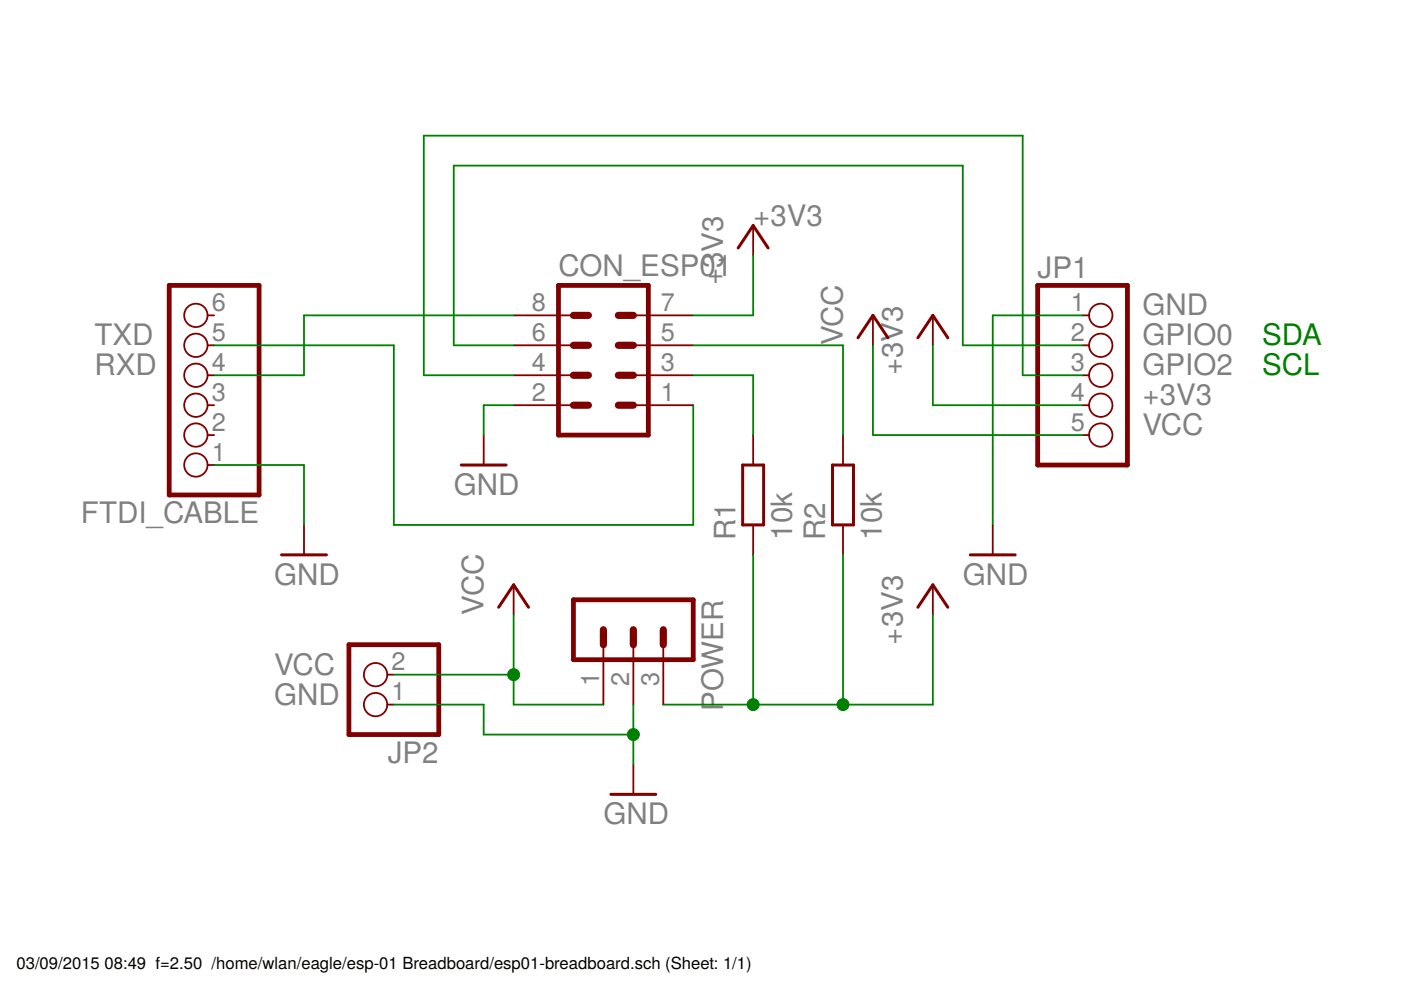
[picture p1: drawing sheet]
<?xml version="1.0" encoding="utf-8"?>
<!DOCTYPE eagle SYSTEM "eagle.dtd">
<eagle version="7.4.0">
<drawing>
<settings>
<setting alwaysvectorfont="no"/>
<setting verticaltext="up"/>
</settings>
<grid distance="0.1" unitdist="inch" unit="inch" style="lines" multiple="1" display="no" altdistance="0.01" altunitdist="inch" altunit="inch"/>
<schematic xreflabel="%F%N/%S.%C%R" xrefpart="/%S.%C%R">
<libraries>
<library name="con-lstb">
<symbols>
<symbol name="MA04-2">
<wire x1="3.81" y1="-7.62" x2="-3.81" y2="-7.62" width="0.4064" layer="94"/>
<wire x1="1.27" y1="0" x2="2.54" y2="0" width="0.6096" layer="94"/>
<wire x1="1.27" y1="-2.54" x2="2.54" y2="-2.54" width="0.6096" layer="94"/>
<wire x1="1.27" y1="-5.08" x2="2.54" y2="-5.08" width="0.6096" layer="94"/>
<wire x1="-2.54" y1="0" x2="-1.27" y2="0" width="0.6096" layer="94"/>
<wire x1="-2.54" y1="-2.54" x2="-1.27" y2="-2.54" width="0.6096" layer="94"/>
<wire x1="-2.54" y1="-5.08" x2="-1.27" y2="-5.08" width="0.6096" layer="94"/>
<wire x1="-3.81" y1="5.08" x2="-3.81" y2="-7.62" width="0.4064" layer="94"/>
<wire x1="3.81" y1="-7.62" x2="3.81" y2="5.08" width="0.4064" layer="94"/>
<wire x1="-3.81" y1="5.08" x2="3.81" y2="5.08" width="0.4064" layer="94"/>
<wire x1="1.27" y1="2.54" x2="2.54" y2="2.54" width="0.6096" layer="94"/>
<wire x1="-2.54" y1="2.54" x2="-1.27" y2="2.54" width="0.6096" layer="94"/>
<text x="-3.81" y="-10.16" size="1.778" layer="96">&gt;VALUE</text>
<text x="-3.81" y="5.842" size="1.778" layer="95">&gt;NAME</text>
<pin name="1" x="7.62" y="-5.08" visible="pad" length="middle" direction="pas" swaplevel="1" rot="R180"/>
<pin name="3" x="7.62" y="-2.54" visible="pad" length="middle" direction="pas" swaplevel="1" rot="R180"/>
<pin name="5" x="7.62" y="0" visible="pad" length="middle" direction="pas" swaplevel="1" rot="R180"/>
<pin name="2" x="-7.62" y="-5.08" visible="pad" length="middle" direction="pas" swaplevel="1"/>
<pin name="4" x="-7.62" y="-2.54" visible="pad" length="middle" direction="pas" swaplevel="1"/>
<pin name="6" x="-7.62" y="0" visible="pad" length="middle" direction="pas" swaplevel="1"/>
<pin name="7" x="7.62" y="2.54" visible="pad" length="middle" direction="pas" swaplevel="1" rot="R180"/>
<pin name="8" x="-7.62" y="2.54" visible="pad" length="middle" direction="pas" swaplevel="1"/>
</symbol>
<symbol name="MA03-1">
<wire x1="3.81" y1="-5.08" x2="-1.27" y2="-5.08" width="0.4064" layer="94"/>
<wire x1="1.27" y1="2.54" x2="2.54" y2="2.54" width="0.6096" layer="94"/>
<wire x1="1.27" y1="0" x2="2.54" y2="0" width="0.6096" layer="94"/>
<wire x1="1.27" y1="-2.54" x2="2.54" y2="-2.54" width="0.6096" layer="94"/>
<wire x1="-1.27" y1="5.08" x2="-1.27" y2="-5.08" width="0.4064" layer="94"/>
<wire x1="3.81" y1="-5.08" x2="3.81" y2="5.08" width="0.4064" layer="94"/>
<wire x1="-1.27" y1="5.08" x2="3.81" y2="5.08" width="0.4064" layer="94"/>
<text x="-1.27" y="-7.62" size="1.778" layer="96">&gt;VALUE</text>
<text x="-1.27" y="5.842" size="1.778" layer="95">&gt;NAME</text>
<pin name="1" x="7.62" y="-2.54" visible="pad" length="middle" direction="pas" swaplevel="1" rot="R180"/>
<pin name="2" x="7.62" y="0" visible="pad" length="middle" direction="pas" swaplevel="1" rot="R180"/>
<pin name="3" x="7.62" y="2.54" visible="pad" length="middle" direction="pas" swaplevel="1" rot="R180"/>
</symbol>
</symbols>
<devicesets>
<deviceset name="MA04-2" prefix="SV" uservalue="yes">
<gates>
<gate name="G$1" symbol="MA04-2" x="0" y="0"/>
</gates>
<devices>
<device name="" package="MA04-2">
<connects>
<connect gate="G$1" pin="1" pad="1"/>
<connect gate="G$1" pin="2" pad="2"/>
<connect gate="G$1" pin="3" pad="3"/>
<connect gate="G$1" pin="4" pad="4"/>
<connect gate="G$1" pin="5" pad="5"/>
<connect gate="G$1" pin="6" pad="6"/>
<connect gate="G$1" pin="7" pad="7"/>
<connect gate="G$1" pin="8" pad="8"/>
</connects>
<technologies>
<technology name="">
<attribute name="MF" value="" constant="no"/>
<attribute name="MPN" value="" constant="no"/>
<attribute name="OC_FARNELL" value="unknown" constant="no"/>
<attribute name="OC_NEWARK" value="unknown" constant="no"/>
</technology>
</technologies>
</device>
</devices>
</deviceset>
<deviceset name="MA03-1" prefix="SV" uservalue="yes">
<gates>
<gate name="G$1" symbol="MA03-1" x="0" y="0"/>
</gates>
<devices>
<device name="" package="MA03-1">
<connects>
<connect gate="G$1" pin="1" pad="1"/>
<connect gate="G$1" pin="2" pad="2"/>
<connect gate="G$1" pin="3" pad="3"/>
</connects>
<technologies>
<technology name="">
<attribute name="MF" value="" constant="no"/>
<attribute name="MPN" value="" constant="no"/>
<attribute name="OC_FARNELL" value="unknown" constant="no"/>
<attribute name="OC_NEWARK" value="unknown" constant="no"/>
</technology>
</technologies>
</device>
</devices>
</deviceset>
</devicesets>
</library>
<library name="pinhead">
<symbols>
<symbol name="PINHD5">
<wire x1="-6.35" y1="-7.62" x2="1.27" y2="-7.62" width="0.4064" layer="94"/>
<wire x1="1.27" y1="-7.62" x2="1.27" y2="7.62" width="0.4064" layer="94"/>
<wire x1="1.27" y1="7.62" x2="-6.35" y2="7.62" width="0.4064" layer="94"/>
<wire x1="-6.35" y1="7.62" x2="-6.35" y2="-7.62" width="0.4064" layer="94"/>
<text x="-6.35" y="8.255" size="1.778" layer="95">&gt;NAME</text>
<text x="-6.35" y="-10.16" size="1.778" layer="96">&gt;VALUE</text>
<pin name="1" x="-2.54" y="5.08" visible="pad" length="short" direction="pas" function="dot"/>
<pin name="2" x="-2.54" y="2.54" visible="pad" length="short" direction="pas" function="dot"/>
<pin name="3" x="-2.54" y="0" visible="pad" length="short" direction="pas" function="dot"/>
<pin name="4" x="-2.54" y="-2.54" visible="pad" length="short" direction="pas" function="dot"/>
<pin name="5" x="-2.54" y="-5.08" visible="pad" length="short" direction="pas" function="dot"/>
</symbol>
<symbol name="PINHD6">
<wire x1="-6.35" y1="-7.62" x2="1.27" y2="-7.62" width="0.4064" layer="94"/>
<wire x1="1.27" y1="-7.62" x2="1.27" y2="10.16" width="0.4064" layer="94"/>
<wire x1="1.27" y1="10.16" x2="-6.35" y2="10.16" width="0.4064" layer="94"/>
<wire x1="-6.35" y1="10.16" x2="-6.35" y2="-7.62" width="0.4064" layer="94"/>
<text x="-6.35" y="10.795" size="1.778" layer="95">&gt;NAME</text>
<text x="-6.35" y="-10.16" size="1.778" layer="96">&gt;VALUE</text>
<pin name="1" x="-2.54" y="7.62" visible="pad" length="short" direction="pas" function="dot"/>
<pin name="2" x="-2.54" y="5.08" visible="pad" length="short" direction="pas" function="dot"/>
<pin name="3" x="-2.54" y="2.54" visible="pad" length="short" direction="pas" function="dot"/>
<pin name="4" x="-2.54" y="0" visible="pad" length="short" direction="pas" function="dot"/>
<pin name="5" x="-2.54" y="-2.54" visible="pad" length="short" direction="pas" function="dot"/>
<pin name="6" x="-2.54" y="-5.08" visible="pad" length="short" direction="pas" function="dot"/>
</symbol>
<symbol name="PINHD2">
<wire x1="-6.35" y1="-2.54" x2="1.27" y2="-2.54" width="0.4064" layer="94"/>
<wire x1="1.27" y1="-2.54" x2="1.27" y2="5.08" width="0.4064" layer="94"/>
<wire x1="1.27" y1="5.08" x2="-6.35" y2="5.08" width="0.4064" layer="94"/>
<wire x1="-6.35" y1="5.08" x2="-6.35" y2="-2.54" width="0.4064" layer="94"/>
<text x="-6.35" y="5.715" size="1.778" layer="95">&gt;NAME</text>
<text x="-6.35" y="-5.08" size="1.778" layer="96">&gt;VALUE</text>
<pin name="1" x="-2.54" y="2.54" visible="pad" length="short" direction="pas" function="dot"/>
<pin name="2" x="-2.54" y="0" visible="pad" length="short" direction="pas" function="dot"/>
</symbol>
</symbols>
<devicesets>
<deviceset name="PINHD-1X5" prefix="JP" uservalue="yes">
<gates>
<gate name="A" symbol="PINHD5" x="0" y="0"/>
</gates>
<devices>
<device name="" package="1X05">
<connects>
<connect gate="A" pin="1" pad="1"/>
<connect gate="A" pin="2" pad="2"/>
<connect gate="A" pin="3" pad="3"/>
<connect gate="A" pin="4" pad="4"/>
<connect gate="A" pin="5" pad="5"/>
</connects>
<technologies>
<technology name=""/>
</technologies>
</device>
<device name="/90" package="1X05/90">
<connects>
<connect gate="A" pin="1" pad="1"/>
<connect gate="A" pin="2" pad="2"/>
<connect gate="A" pin="3" pad="3"/>
<connect gate="A" pin="4" pad="4"/>
<connect gate="A" pin="5" pad="5"/>
</connects>
<technologies>
<technology name=""/>
</technologies>
</device>
<device name="5X2MM" package="1_05X2MM">
<connects>
<connect gate="A" pin="1" pad="1"/>
<connect gate="A" pin="2" pad="2"/>
<connect gate="A" pin="3" pad="3"/>
<connect gate="A" pin="4" pad="4"/>
<connect gate="A" pin="5" pad="5"/>
</connects>
<technologies>
<technology name=""/>
</technologies>
</device>
</devices>
</deviceset>
<deviceset name="PINHD-1X6" prefix="JP" uservalue="yes">
<gates>
<gate name="A" symbol="PINHD6" x="0" y="-2.54"/>
</gates>
<devices>
<device name="" package="1X06">
<connects>
<connect gate="A" pin="1" pad="1"/>
<connect gate="A" pin="2" pad="2"/>
<connect gate="A" pin="3" pad="3"/>
<connect gate="A" pin="4" pad="4"/>
<connect gate="A" pin="5" pad="5"/>
<connect gate="A" pin="6" pad="6"/>
</connects>
<technologies>
<technology name=""/>
</technologies>
</device>
<device name="/90" package="1X06/90">
<connects>
<connect gate="A" pin="1" pad="1"/>
<connect gate="A" pin="2" pad="2"/>
<connect gate="A" pin="3" pad="3"/>
<connect gate="A" pin="4" pad="4"/>
<connect gate="A" pin="5" pad="5"/>
<connect gate="A" pin="6" pad="6"/>
</connects>
<technologies>
<technology name=""/>
</technologies>
</device>
</devices>
</deviceset>
<deviceset name="PINHD-1X2" prefix="JP" uservalue="yes">
<gates>
<gate name="G$1" symbol="PINHD2" x="0" y="0"/>
</gates>
<devices>
<device name="" package="1X02">
<connects>
<connect gate="G$1" pin="1" pad="1"/>
<connect gate="G$1" pin="2" pad="2"/>
</connects>
<technologies>
<technology name=""/>
</technologies>
</device>
<device name="/90" package="1X02/90">
<connects>
<connect gate="G$1" pin="1" pad="1"/>
<connect gate="G$1" pin="2" pad="2"/>
</connects>
<technologies>
<technology name=""/>
</technologies>
</device>
</devices>
</deviceset>
</devicesets>
</library>
<library name="supply1">
<symbols>
<symbol name="GND">
<wire x1="-1.905" y1="0" x2="1.905" y2="0" width="0.254" layer="94"/>
<text x="-2.54" y="-2.54" size="1.778" layer="96">&gt;VALUE</text>
<pin name="GND" x="0" y="2.54" visible="off" length="short" direction="sup" rot="R270"/>
</symbol>
<symbol name="VCC">
<wire x1="1.27" y1="-1.905" x2="0" y2="0" width="0.254" layer="94"/>
<wire x1="0" y1="0" x2="-1.27" y2="-1.905" width="0.254" layer="94"/>
<text x="-2.54" y="-2.54" size="1.778" layer="96" rot="R90">&gt;VALUE</text>
<pin name="VCC" x="0" y="-2.54" visible="off" length="short" direction="sup" rot="R90"/>
</symbol>
<symbol name="+3V3">
<wire x1="1.27" y1="-1.905" x2="0" y2="0" width="0.254" layer="94"/>
<wire x1="0" y1="0" x2="-1.27" y2="-1.905" width="0.254" layer="94"/>
<text x="-2.54" y="-5.08" size="1.778" layer="96" rot="R90">&gt;VALUE</text>
<pin name="+3V3" x="0" y="-2.54" visible="off" length="short" direction="sup" rot="R90"/>
</symbol>
</symbols>
<devicesets>
<deviceset name="GND" prefix="GND">
<gates>
<gate name="1" symbol="GND" x="0" y="0"/>
</gates>
<devices>
<device name="">
<technologies>
<technology name=""/>
</technologies>
</device>
</devices>
</deviceset>
<deviceset name="VCC" prefix="P+">
<gates>
<gate name="VCC" symbol="VCC" x="0" y="0"/>
</gates>
<devices>
<device name="">
<technologies>
<technology name=""/>
</technologies>
</device>
</devices>
</deviceset>
<deviceset name="+3V3" prefix="+3V3">
<gates>
<gate name="G$1" symbol="+3V3" x="0" y="0"/>
</gates>
<devices>
<device name="">
<technologies>
<technology name=""/>
</technologies>
</device>
</devices>
</deviceset>
</devicesets>
</library>
<library name="resistor">
<symbols>
<symbol name="R-EU-1">
<wire x1="-2.54" y1="-0.889" x2="2.54" y2="-0.889" width="0.254" layer="94"/>
<wire x1="2.54" y1="0.889" x2="-2.54" y2="0.889" width="0.254" layer="94"/>
<wire x1="2.54" y1="-0.889" x2="2.54" y2="0.889" width="0.254" layer="94"/>
<wire x1="-2.54" y1="-0.889" x2="-2.54" y2="0.889" width="0.254" layer="94"/>
<text x="-3.81" y="1.4986" size="1.778" layer="95">&gt;NAME</text>
<text x="-3.81" y="-3.302" size="1.778" layer="96">&gt;VALUE</text>
<pin name="2" x="5.08" y="0" visible="off" length="short" direction="pas" swaplevel="1" rot="R180"/>
<pin name="1" x="-5.08" y="0" visible="off" length="short" direction="pas" swaplevel="1"/>
</symbol>
</symbols>
<devicesets>
<deviceset name="R-EU_" prefix="R" uservalue="yes">
<gates>
<gate name="G$1" symbol="R-EU-1" x="0" y="0"/>
</gates>
<devices>
<device name="R0402" package="R0402">
<connects>
<connect gate="G$1" pin="1" pad="1"/>
<connect gate="G$1" pin="2" pad="2"/>
</connects>
<technologies>
<technology name=""/>
</technologies>
</device>
<device name="R0603" package="R0603">
<connects>
<connect gate="G$1" pin="1" pad="1"/>
<connect gate="G$1" pin="2" pad="2"/>
</connects>
<technologies>
<technology name=""/>
</technologies>
</device>
<device name="R0805" package="R0805">
<connects>
<connect gate="G$1" pin="1" pad="1"/>
<connect gate="G$1" pin="2" pad="2"/>
</connects>
<technologies>
<technology name=""/>
</technologies>
</device>
<device name="R0805W" package="R0805W">
<connects>
<connect gate="G$1" pin="1" pad="1"/>
<connect gate="G$1" pin="2" pad="2"/>
</connects>
<technologies>
<technology name=""/>
</technologies>
</device>
<device name="R1206" package="R1206">
<connects>
<connect gate="G$1" pin="1" pad="1"/>
<connect gate="G$1" pin="2" pad="2"/>
</connects>
<technologies>
<technology name=""/>
</technologies>
</device>
<device name="R1206W" package="R1206W">
<connects>
<connect gate="G$1" pin="1" pad="1"/>
<connect gate="G$1" pin="2" pad="2"/>
</connects>
<technologies>
<technology name=""/>
</technologies>
</device>
<device name="R1210" package="R1210">
<connects>
<connect gate="G$1" pin="1" pad="1"/>
<connect gate="G$1" pin="2" pad="2"/>
</connects>
<technologies>
<technology name=""/>
</technologies>
</device>
<device name="R1210W" package="R1210W">
<connects>
<connect gate="G$1" pin="1" pad="1"/>
<connect gate="G$1" pin="2" pad="2"/>
</connects>
<technologies>
<technology name=""/>
</technologies>
</device>
<device name="R2010" package="R2010">
<connects>
<connect gate="G$1" pin="1" pad="1"/>
<connect gate="G$1" pin="2" pad="2"/>
</connects>
<technologies>
<technology name=""/>
</technologies>
</device>
<device name="R2010W" package="R2010W">
<connects>
<connect gate="G$1" pin="1" pad="1"/>
<connect gate="G$1" pin="2" pad="2"/>
</connects>
<technologies>
<technology name=""/>
</technologies>
</device>
<device name="R2012" package="R2012">
<connects>
<connect gate="G$1" pin="1" pad="1"/>
<connect gate="G$1" pin="2" pad="2"/>
</connects>
<technologies>
<technology name=""/>
</technologies>
</device>
<device name="R2012W" package="R2012W">
<connects>
<connect gate="G$1" pin="1" pad="1"/>
<connect gate="G$1" pin="2" pad="2"/>
</connects>
<technologies>
<technology name=""/>
</technologies>
</device>
<device name="R2512" package="R2512">
<connects>
<connect gate="G$1" pin="1" pad="1"/>
<connect gate="G$1" pin="2" pad="2"/>
</connects>
<technologies>
<technology name=""/>
</technologies>
</device>
<device name="R2512W" package="R2512W">
<connects>
<connect gate="G$1" pin="1" pad="1"/>
<connect gate="G$1" pin="2" pad="2"/>
</connects>
<technologies>
<technology name=""/>
</technologies>
</device>
<device name="R3216" package="R3216">
<connects>
<connect gate="G$1" pin="1" pad="1"/>
<connect gate="G$1" pin="2" pad="2"/>
</connects>
<technologies>
<technology name=""/>
</technologies>
</device>
<device name="R3216W" package="R3216W">
<connects>
<connect gate="G$1" pin="1" pad="1"/>
<connect gate="G$1" pin="2" pad="2"/>
</connects>
<technologies>
<technology name=""/>
</technologies>
</device>
<device name="R3225" package="R3225">
<connects>
<connect gate="G$1" pin="1" pad="1"/>
<connect gate="G$1" pin="2" pad="2"/>
</connects>
<technologies>
<technology name=""/>
</technologies>
</device>
<device name="R3225W" package="R3225W">
<connects>
<connect gate="G$1" pin="1" pad="1"/>
<connect gate="G$1" pin="2" pad="2"/>
</connects>
<technologies>
<technology name=""/>
</technologies>
</device>
<device name="R5025" package="R5025">
<connects>
<connect gate="G$1" pin="1" pad="1"/>
<connect gate="G$1" pin="2" pad="2"/>
</connects>
<technologies>
<technology name=""/>
</technologies>
</device>
<device name="R5025W" package="R5025W">
<connects>
<connect gate="G$1" pin="1" pad="1"/>
<connect gate="G$1" pin="2" pad="2"/>
</connects>
<technologies>
<technology name=""/>
</technologies>
</device>
<device name="R6332" package="R6332">
<connects>
<connect gate="G$1" pin="1" pad="1"/>
<connect gate="G$1" pin="2" pad="2"/>
</connects>
<technologies>
<technology name=""/>
</technologies>
</device>
<device name="R6332W" package="R6332W">
<connects>
<connect gate="G$1" pin="1" pad="1"/>
<connect gate="G$1" pin="2" pad="2"/>
</connects>
<technologies>
<technology name=""/>
</technologies>
</device>
<device name="M0805" package="M0805">
<connects>
<connect gate="G$1" pin="1" pad="1"/>
<connect gate="G$1" pin="2" pad="2"/>
</connects>
<technologies>
<technology name=""/>
</technologies>
</device>
<device name="M1206" package="M1206">
<connects>
<connect gate="G$1" pin="1" pad="1"/>
<connect gate="G$1" pin="2" pad="2"/>
</connects>
<technologies>
<technology name=""/>
</technologies>
</device>
<device name="M1406" package="M1406">
<connects>
<connect gate="G$1" pin="1" pad="1"/>
<connect gate="G$1" pin="2" pad="2"/>
</connects>
<technologies>
<technology name=""/>
</technologies>
</device>
<device name="M2012" package="M2012">
<connects>
<connect gate="G$1" pin="1" pad="1"/>
<connect gate="G$1" pin="2" pad="2"/>
</connects>
<technologies>
<technology name=""/>
</technologies>
</device>
<device name="M2309" package="M2309">
<connects>
<connect gate="G$1" pin="1" pad="1"/>
<connect gate="G$1" pin="2" pad="2"/>
</connects>
<technologies>
<technology name=""/>
</technologies>
</device>
<device name="M3216" package="M3216">
<connects>
<connect gate="G$1" pin="1" pad="1"/>
<connect gate="G$1" pin="2" pad="2"/>
</connects>
<technologies>
<technology name=""/>
</technologies>
</device>
<device name="M3516" package="M3516">
<connects>
<connect gate="G$1" pin="1" pad="1"/>
<connect gate="G$1" pin="2" pad="2"/>
</connects>
<technologies>
<technology name=""/>
</technologies>
</device>
<device name="M5923" package="M5923">
<connects>
<connect gate="G$1" pin="1" pad="1"/>
<connect gate="G$1" pin="2" pad="2"/>
</connects>
<technologies>
<technology name=""/>
</technologies>
</device>
<device name="0204/5" package="0204/5">
<connects>
<connect gate="G$1" pin="1" pad="1"/>
<connect gate="G$1" pin="2" pad="2"/>
</connects>
<technologies>
<technology name=""/>
</technologies>
</device>
<device name="0204/7" package="0204/7">
<connects>
<connect gate="G$1" pin="1" pad="1"/>
<connect gate="G$1" pin="2" pad="2"/>
</connects>
<technologies>
<technology name=""/>
</technologies>
</device>
<device name="0204/2V" package="0204V">
<connects>
<connect gate="G$1" pin="1" pad="1"/>
<connect gate="G$1" pin="2" pad="2"/>
</connects>
<technologies>
<technology name=""/>
</technologies>
</device>
<device name="0207/10" package="0207/10">
<connects>
<connect gate="G$1" pin="1" pad="1"/>
<connect gate="G$1" pin="2" pad="2"/>
</connects>
<technologies>
<technology name=""/>
</technologies>
</device>
<device name="0207/12" package="0207/12">
<connects>
<connect gate="G$1" pin="1" pad="1"/>
<connect gate="G$1" pin="2" pad="2"/>
</connects>
<technologies>
<technology name=""/>
</technologies>
</device>
<device name="0207/15" package="0207/15">
<connects>
<connect gate="G$1" pin="1" pad="1"/>
<connect gate="G$1" pin="2" pad="2"/>
</connects>
<technologies>
<technology name=""/>
</technologies>
</device>
<device name="0207/2V" package="0207/2V">
<connects>
<connect gate="G$1" pin="1" pad="1"/>
<connect gate="G$1" pin="2" pad="2"/>
</connects>
<technologies>
<technology name=""/>
</technologies>
</device>
<device name="0207/5V" package="0207/5V">
<connects>
<connect gate="G$1" pin="1" pad="1"/>
<connect gate="G$1" pin="2" pad="2"/>
</connects>
<technologies>
<technology name=""/>
</technologies>
</device>
<device name="0207/7" package="0207/7">
<connects>
<connect gate="G$1" pin="1" pad="1"/>
<connect gate="G$1" pin="2" pad="2"/>
</connects>
<technologies>
<technology name=""/>
</technologies>
</device>
<device name="0309/10" package="0309/10">
<connects>
<connect gate="G$1" pin="1" pad="1"/>
<connect gate="G$1" pin="2" pad="2"/>
</connects>
<technologies>
<technology name=""/>
</technologies>
</device>
<device name="0309/12" package="0309/12">
<connects>
<connect gate="G$1" pin="1" pad="1"/>
<connect gate="G$1" pin="2" pad="2"/>
</connects>
<technologies>
<technology name=""/>
</technologies>
</device>
<device name="0309/V" package="0309V">
<connects>
<connect gate="G$1" pin="1" pad="1"/>
<connect gate="G$1" pin="2" pad="2"/>
</connects>
<technologies>
<technology name=""/>
</technologies>
</device>
<device name="0411/12" package="0411/12">
<connects>
<connect gate="G$1" pin="1" pad="1"/>
<connect gate="G$1" pin="2" pad="2"/>
</connects>
<technologies>
<technology name=""/>
</technologies>
</device>
<device name="0411/15" package="0411/15">
<connects>
<connect gate="G$1" pin="1" pad="1"/>
<connect gate="G$1" pin="2" pad="2"/>
</connects>
<technologies>
<technology name=""/>
</technologies>
</device>
<device name="0411/3V" package="0411V">
<connects>
<connect gate="G$1" pin="1" pad="1"/>
<connect gate="G$1" pin="2" pad="2"/>
</connects>
<technologies>
<technology name=""/>
</technologies>
</device>
<device name="0414/15" package="0414/15">
<connects>
<connect gate="G$1" pin="1" pad="1"/>
<connect gate="G$1" pin="2" pad="2"/>
</connects>
<technologies>
<technology name=""/>
</technologies>
</device>
<device name="0414/5V" package="0414V">
<connects>
<connect gate="G$1" pin="1" pad="1"/>
<connect gate="G$1" pin="2" pad="2"/>
</connects>
<technologies>
<technology name=""/>
</technologies>
</device>
<device name="0617/17" package="0617/17">
<connects>
<connect gate="G$1" pin="1" pad="1"/>
<connect gate="G$1" pin="2" pad="2"/>
</connects>
<technologies>
<technology name=""/>
</technologies>
</device>
<device name="0617/22" package="0617/22">
<connects>
<connect gate="G$1" pin="1" pad="1"/>
<connect gate="G$1" pin="2" pad="2"/>
</connects>
<technologies>
<technology name=""/>
</technologies>
</device>
<device name="0617/5V" package="0617V">
<connects>
<connect gate="G$1" pin="1" pad="1"/>
<connect gate="G$1" pin="2" pad="2"/>
</connects>
<technologies>
<technology name=""/>
</technologies>
</device>
<device name="0922/22" package="0922/22">
<connects>
<connect gate="G$1" pin="1" pad="1"/>
<connect gate="G$1" pin="2" pad="2"/>
</connects>
<technologies>
<technology name=""/>
</technologies>
</device>
<device name="0613/5V" package="P0613V">
<connects>
<connect gate="G$1" pin="1" pad="1"/>
<connect gate="G$1" pin="2" pad="2"/>
</connects>
<technologies>
<technology name=""/>
</technologies>
</device>
<device name="0613/15" package="P0613/15">
<connects>
<connect gate="G$1" pin="1" pad="1"/>
<connect gate="G$1" pin="2" pad="2"/>
</connects>
<technologies>
<technology name=""/>
</technologies>
</device>
<device name="0817/22" package="P0817/22">
<connects>
<connect gate="G$1" pin="1" pad="1"/>
<connect gate="G$1" pin="2" pad="2"/>
</connects>
<technologies>
<technology name=""/>
</technologies>
</device>
<device name="0817/7V" package="P0817V">
<connects>
<connect gate="G$1" pin="1" pad="1"/>
<connect gate="G$1" pin="2" pad="2"/>
</connects>
<technologies>
<technology name=""/>
</technologies>
</device>
<device name="V234/12" package="V234/12">
<connects>
<connect gate="G$1" pin="1" pad="1"/>
<connect gate="G$1" pin="2" pad="2"/>
</connects>
<technologies>
<technology name=""/>
</technologies>
</device>
<device name="V235/17" package="V235/17">
<connects>
<connect gate="G$1" pin="1" pad="1"/>
<connect gate="G$1" pin="2" pad="2"/>
</connects>
<technologies>
<technology name=""/>
</technologies>
</device>
<device name="V526-0" package="V526-0">
<connects>
<connect gate="G$1" pin="1" pad="1"/>
<connect gate="G$1" pin="2" pad="2"/>
</connects>
<technologies>
<technology name=""/>
</technologies>
</device>
<device name="MELF0102R" package="MINI_MELF-0102R">
<connects>
<connect gate="G$1" pin="1" pad="1"/>
<connect gate="G$1" pin="2" pad="2"/>
</connects>
<technologies>
<technology name=""/>
</technologies>
</device>
<device name="MELF0102W" package="MINI_MELF-0102W">
<connects>
<connect gate="G$1" pin="1" pad="1"/>
<connect gate="G$1" pin="2" pad="2"/>
</connects>
<technologies>
<technology name=""/>
</technologies>
</device>
<device name="MELF0204R" package="MINI_MELF-0204R">
<connects>
<connect gate="G$1" pin="1" pad="1"/>
<connect gate="G$1" pin="2" pad="2"/>
</connects>
<technologies>
<technology name=""/>
</technologies>
</device>
<device name="MELF0204W" package="MINI_MELF-0204W">
<connects>
<connect gate="G$1" pin="1" pad="1"/>
<connect gate="G$1" pin="2" pad="2"/>
</connects>
<technologies>
<technology name=""/>
</technologies>
</device>
<device name="MELF0207R" package="MINI_MELF-0207R">
<connects>
<connect gate="G$1" pin="1" pad="1"/>
<connect gate="G$1" pin="2" pad="2"/>
</connects>
<technologies>
<technology name=""/>
</technologies>
</device>
<device name="MELF0207W" package="MINI_MELF-0207W">
<connects>
<connect gate="G$1" pin="1" pad="1"/>
<connect gate="G$1" pin="2" pad="2"/>
</connects>
<technologies>
<technology name=""/>
</technologies>
</device>
<device name="0922V" package="0922V">
<connects>
<connect gate="G$1" pin="1" pad="1"/>
<connect gate="G$1" pin="2" pad="2"/>
</connects>
<technologies>
<technology name=""/>
</technologies>
</device>
<device name="RDH/15" package="RDH/15">
<connects>
<connect gate="G$1" pin="1" pad="1"/>
<connect gate="G$1" pin="2" pad="2"/>
</connects>
<technologies>
<technology name=""/>
</technologies>
</device>
<device name="MELF0102AX" package="MINI_MELF-0102AX">
<connects>
<connect gate="G$1" pin="1" pad="1"/>
<connect gate="G$1" pin="2" pad="2"/>
</connects>
<technologies>
<technology name=""/>
</technologies>
</device>
<device name="R0201" package="R0201">
<connects>
<connect gate="G$1" pin="1" pad="1"/>
<connect gate="G$1" pin="2" pad="2"/>
</connects>
<technologies>
<technology name=""/>
</technologies>
</device>
<device name="VTA52" package="VTA52">
<connects>
<connect gate="G$1" pin="1" pad="1"/>
<connect gate="G$1" pin="2" pad="2"/>
</connects>
<technologies>
<technology name=""/>
</technologies>
</device>
<device name="VTA53" package="VTA53">
<connects>
<connect gate="G$1" pin="1" pad="1"/>
<connect gate="G$1" pin="2" pad="2"/>
</connects>
<technologies>
<technology name=""/>
</technologies>
</device>
<device name="VTA54" package="VTA54">
<connects>
<connect gate="G$1" pin="1" pad="1"/>
<connect gate="G$1" pin="2" pad="2"/>
</connects>
<technologies>
<technology name=""/>
</technologies>
</device>
<device name="VTA55" package="VTA55">
<connects>
<connect gate="G$1" pin="1" pad="1"/>
<connect gate="G$1" pin="2" pad="2"/>
</connects>
<technologies>
<technology name=""/>
</technologies>
</device>
<device name="VTA56" package="VTA56">
<connects>
<connect gate="G$1" pin="1" pad="1"/>
<connect gate="G$1" pin="2" pad="2"/>
</connects>
<technologies>
<technology name=""/>
</technologies>
</device>
<device name="VMTA55" package="VMTA55">
<connects>
<connect gate="G$1" pin="1" pad="1"/>
<connect gate="G$1" pin="2" pad="2"/>
</connects>
<technologies>
<technology name=""/>
</technologies>
</device>
<device name="VMTB60" package="VMTB60">
<connects>
<connect gate="G$1" pin="1" pad="1"/>
<connect gate="G$1" pin="2" pad="2"/>
</connects>
<technologies>
<technology name=""/>
</technologies>
</device>
<device name="R4527" package="R4527">
<connects>
<connect gate="G$1" pin="1" pad="1"/>
<connect gate="G$1" pin="2" pad="2"/>
</connects>
<technologies>
<technology name=""/>
</technologies>
</device>
<device name="WSC0001" package="WSC0001">
<connects>
<connect gate="G$1" pin="1" pad="1"/>
<connect gate="G$1" pin="2" pad="2"/>
</connects>
<technologies>
<technology name=""/>
</technologies>
</device>
<device name="WSC0002" package="WSC0002">
<connects>
<connect gate="G$1" pin="1" pad="1"/>
<connect gate="G$1" pin="2" pad="2"/>
</connects>
<technologies>
<technology name=""/>
</technologies>
</device>
<device name="WSC01/2" package="WSC01/2">
<connects>
<connect gate="G$1" pin="1" pad="1"/>
<connect gate="G$1" pin="2" pad="2"/>
</connects>
<technologies>
<technology name=""/>
</technologies>
</device>
<device name="WSC2515" package="WSC2515">
<connects>
<connect gate="G$1" pin="1" pad="1"/>
<connect gate="G$1" pin="2" pad="2"/>
</connects>
<technologies>
<technology name=""/>
</technologies>
</device>
<device name="WSC4527" package="WSC4527">
<connects>
<connect gate="G$1" pin="1" pad="1"/>
<connect gate="G$1" pin="2" pad="2"/>
</connects>
<technologies>
<technology name=""/>
</technologies>
</device>
<device name="WSC6927" package="WSC6927">
<connects>
<connect gate="G$1" pin="1" pad="1"/>
<connect gate="G$1" pin="2" pad="2"/>
</connects>
<technologies>
<technology name=""/>
</technologies>
</device>
<device name="R1218" package="R1218">
<connects>
<connect gate="G$1" pin="1" pad="1"/>
<connect gate="G$1" pin="2" pad="2"/>
</connects>
<technologies>
<technology name=""/>
</technologies>
</device>
<device name="1812X7R" package="1812X7R">
<connects>
<connect gate="G$1" pin="1" pad="1"/>
<connect gate="G$1" pin="2" pad="2"/>
</connects>
<technologies>
<technology name=""/>
</technologies>
</device>
<device name="PRL1632" package="PRL1632">
<connects>
<connect gate="G$1" pin="1" pad="1"/>
<connect gate="G$1" pin="2" pad="2"/>
</connects>
<technologies>
<technology name=""/>
</technologies>
</device>
<device name="01005" package="R01005">
<connects>
<connect gate="G$1" pin="1" pad="1"/>
<connect gate="G$1" pin="2" pad="2"/>
</connects>
<technologies>
<technology name=""/>
</technologies>
</device>
</devices>
</deviceset>
</devicesets>
</library>
</libraries>
<attributes>
</attributes>
<variantdefs>
</variantdefs>
<classes>
<class number="0" name="default" width="0" drill="0">
</class>
</classes>
<parts>
<part name="CON_ESP01" library="con-lstb" deviceset="MA04-2" device=""/>
<part name="JP1" library="pinhead" deviceset="PINHD-1X5" device=""/>
<part name="GND1" library="supply1" deviceset="GND" device=""/>
<part name="GND2" library="supply1" deviceset="GND" device=""/>
<part name="GND3" library="supply1" deviceset="GND" device=""/>
<part name="POWER" library="con-lstb" deviceset="MA03-1" device=""/>
<part name="P+1" library="supply1" deviceset="VCC" device=""/>
<part name="+3V1" library="supply1" deviceset="+3V3" device=""/>
<part name="+3V2" library="supply1" deviceset="+3V3" device=""/>
<part name="FTDI_CABLE" library="pinhead" deviceset="PINHD-1X6" device=""/>
<part name="GND4" library="supply1" deviceset="GND" device=""/>
<part name="R1" library="resistor" deviceset="R-EU_" device="0204/5" value="10k"/>
<part name="R2" library="resistor" deviceset="R-EU_" device="0204/5" value="10k"/>
<part name="P+2" library="supply1" deviceset="VCC" device=""/>
<part name="+3V3" library="supply1" deviceset="+3V3" device=""/>
<part name="JP2" library="pinhead" deviceset="PINHD-1X2" device=""/>
</parts>
<sheets>
<sheet>
<plain>
<text x="220.98" y="50.8" size="1.778" layer="91">SDA</text>
<text x="220.98" y="48.26" size="1.778" layer="91">SCL</text>
</plain>
<instances>
<instance part="CON_ESP01" gate="G$1" x="165.1" y="50.8"/>
<instance part="JP1" gate="A" x="208.28" y="48.26"/>
<instance part="GND1" gate="1" x="198.12" y="33.02"/>
<instance part="GND2" gate="1" x="167.64" y="12.7"/>
<instance part="GND3" gate="1" x="154.94" y="40.64"/>
<instance part="POWER" gate="G$1" x="167.64" y="27.94" rot="R270"/>
<instance part="P+1" gate="VCC" x="157.48" y="30.48"/>
<instance part="+3V1" gate="G$1" x="193.04" y="30.48"/>
<instance part="+3V2" gate="G$1" x="177.8" y="60.96"/>
<instance part="FTDI_CABLE" gate="A" x="129.54" y="48.26" rot="R180"/>
<instance part="GND4" gate="1" x="139.7" y="33.02"/>
<instance part="R1" gate="G$1" x="177.8" y="38.1" rot="R90"/>
<instance part="R2" gate="G$1" x="185.42" y="38.1" rot="R90"/>
<instance part="P+2" gate="VCC" x="187.96" y="53.34"/>
<instance part="+3V3" gate="G$1" x="193.04" y="53.34"/>
<instance part="JP2" gate="G$1" x="144.78" y="22.86" rot="R180"/>
</instances>
<busses>
</busses>
<nets>
<net name="GND" class="0">
<segment>
<pinref part="GND3" gate="1" pin="GND"/>
<wire x1="154.94" y1="43.18" x2="154.94" y2="45.72" width="0.1524" layer="91"/>
<pinref part="CON_ESP01" gate="G$1" pin="2"/>
<wire x1="154.94" y1="45.72" x2="157.48" y2="45.72" width="0.1524" layer="91"/>
</segment>
<segment>
<pinref part="GND1" gate="1" pin="GND"/>
<wire x1="198.12" y1="35.56" x2="198.12" y2="53.34" width="0.1524" layer="91"/>
<pinref part="JP1" gate="A" pin="1"/>
<wire x1="198.12" y1="53.34" x2="205.74" y2="53.34" width="0.1524" layer="91"/>
<label x="210.82" y="53.34" size="1.778" layer="95"/>
</segment>
<segment>
<pinref part="GND2" gate="1" pin="GND"/>
<pinref part="POWER" gate="G$1" pin="2"/>
<wire x1="167.64" y1="15.24" x2="167.64" y2="17.78" width="0.1524" layer="91"/>
<wire x1="167.64" y1="17.78" x2="167.64" y2="20.32" width="0.1524" layer="91"/>
<wire x1="167.64" y1="17.78" x2="154.94" y2="17.78" width="0.1524" layer="91"/>
<pinref part="JP2" gate="G$1" pin="1"/>
<wire x1="147.32" y1="20.32" x2="154.94" y2="20.32" width="0.1524" layer="91"/>
<wire x1="154.94" y1="17.78" x2="154.94" y2="20.32" width="0.1524" layer="91"/>
<junction x="167.64" y="17.78"/>
<label x="137.16" y="20.32" size="1.778" layer="95"/>
</segment>
<segment>
<pinref part="FTDI_CABLE" gate="A" pin="1"/>
<pinref part="GND4" gate="1" pin="GND"/>
<wire x1="132.08" y1="40.64" x2="139.7" y2="40.64" width="0.1524" layer="91"/>
<wire x1="139.7" y1="40.64" x2="139.7" y2="35.56" width="0.1524" layer="91"/>
</segment>
</net>
<net name="VCC" class="0">
<segment>
<pinref part="P+1" gate="VCC" pin="VCC"/>
<wire x1="157.48" y1="27.94" x2="157.48" y2="22.86" width="0.1524" layer="91"/>
<pinref part="POWER" gate="G$1" pin="1"/>
<wire x1="157.48" y1="22.86" x2="157.48" y2="20.32" width="0.1524" layer="91"/>
<wire x1="157.48" y1="20.32" x2="165.1" y2="20.32" width="0.1524" layer="91"/>
<pinref part="JP2" gate="G$1" pin="2"/>
<wire x1="147.32" y1="22.86" x2="157.48" y2="22.86" width="0.1524" layer="91"/>
<junction x="157.48" y="22.86"/>
<label x="137.16" y="22.86" size="1.778" layer="95"/>
</segment>
<segment>
<pinref part="JP1" gate="A" pin="5"/>
<pinref part="P+2" gate="VCC" pin="VCC"/>
<wire x1="205.74" y1="43.18" x2="187.96" y2="43.18" width="0.1524" layer="91"/>
<wire x1="187.96" y1="43.18" x2="187.96" y2="50.8" width="0.1524" layer="91"/>
<label x="210.82" y="43.18" size="1.778" layer="95"/>
</segment>
</net>
<net name="+3V3" class="0">
<segment>
<pinref part="POWER" gate="G$1" pin="3"/>
<pinref part="+3V1" gate="G$1" pin="+3V3"/>
<wire x1="170.18" y1="20.32" x2="177.8" y2="20.32" width="0.1524" layer="91"/>
<wire x1="177.8" y1="20.32" x2="185.42" y2="20.32" width="0.1524" layer="91"/>
<wire x1="185.42" y1="20.32" x2="193.04" y2="20.32" width="0.1524" layer="91"/>
<wire x1="193.04" y1="20.32" x2="193.04" y2="27.94" width="0.1524" layer="91"/>
<pinref part="R1" gate="G$1" pin="1"/>
<wire x1="177.8" y1="33.02" x2="177.8" y2="20.32" width="0.1524" layer="91"/>
<junction x="177.8" y="20.32"/>
<pinref part="R2" gate="G$1" pin="1"/>
<wire x1="185.42" y1="33.02" x2="185.42" y2="20.32" width="0.1524" layer="91"/>
<junction x="185.42" y="20.32"/>
</segment>
<segment>
<pinref part="CON_ESP01" gate="G$1" pin="7"/>
<pinref part="+3V2" gate="G$1" pin="+3V3"/>
<wire x1="172.72" y1="53.34" x2="177.8" y2="53.34" width="0.1524" layer="91"/>
<wire x1="177.8" y1="53.34" x2="177.8" y2="58.42" width="0.1524" layer="91"/>
<label x="177.8" y="60.96" size="1.778" layer="95"/>
</segment>
<segment>
<pinref part="JP1" gate="A" pin="4"/>
<pinref part="+3V3" gate="G$1" pin="+3V3"/>
<wire x1="205.74" y1="45.72" x2="193.04" y2="45.72" width="0.1524" layer="91"/>
<wire x1="193.04" y1="45.72" x2="193.04" y2="50.8" width="0.1524" layer="91"/>
<label x="210.82" y="45.72" size="1.778" layer="95"/>
</segment>
</net>
<net name="N$1" class="0">
<segment>
<pinref part="R1" gate="G$1" pin="2"/>
<pinref part="CON_ESP01" gate="G$1" pin="3"/>
<wire x1="172.72" y1="48.26" x2="177.8" y2="48.26" width="0.1524" layer="91"/>
<wire x1="177.8" y1="48.26" x2="177.8" y2="43.18" width="0.1524" layer="91"/>
</segment>
</net>
<net name="N$2" class="0">
<segment>
<pinref part="CON_ESP01" gate="G$1" pin="5"/>
<pinref part="R2" gate="G$1" pin="2"/>
<wire x1="172.72" y1="50.8" x2="185.42" y2="50.8" width="0.1524" layer="91"/>
<wire x1="185.42" y1="50.8" x2="185.42" y2="43.18" width="0.1524" layer="91"/>
</segment>
</net>
<net name="TXD" class="0">
<segment>
<pinref part="CON_ESP01" gate="G$1" pin="1"/>
<wire x1="172.72" y1="45.72" x2="172.72" y2="35.56" width="0.1524" layer="91"/>
<wire x1="172.72" y1="35.56" x2="147.32" y2="35.56" width="0.1524" layer="91"/>
<wire x1="147.32" y1="35.56" x2="147.32" y2="50.8" width="0.1524" layer="91"/>
<pinref part="FTDI_CABLE" gate="A" pin="5"/>
<wire x1="147.32" y1="50.8" x2="132.08" y2="50.8" width="0.1524" layer="91"/>
<label x="121.92" y="50.8" size="1.778" layer="95"/>
</segment>
</net>
<net name="RXD" class="0">
<segment>
<pinref part="CON_ESP01" gate="G$1" pin="8"/>
<wire x1="157.48" y1="53.34" x2="139.7" y2="53.34" width="0.1524" layer="91"/>
<wire x1="139.7" y1="53.34" x2="139.7" y2="48.26" width="0.1524" layer="91"/>
<pinref part="FTDI_CABLE" gate="A" pin="4"/>
<wire x1="139.7" y1="48.26" x2="132.08" y2="48.26" width="0.1524" layer="91"/>
<label x="121.92" y="48.26" size="1.778" layer="95"/>
</segment>
</net>
<net name="GPIO0" class="0">
<segment>
<pinref part="CON_ESP01" gate="G$1" pin="6"/>
<wire x1="157.48" y1="50.8" x2="152.4" y2="50.8" width="0.1524" layer="91"/>
<wire x1="152.4" y1="50.8" x2="152.4" y2="66.04" width="0.1524" layer="91"/>
<wire x1="152.4" y1="66.04" x2="195.58" y2="66.04" width="0.1524" layer="91"/>
<wire x1="195.58" y1="66.04" x2="195.58" y2="50.8" width="0.1524" layer="91"/>
<pinref part="JP1" gate="A" pin="2"/>
<wire x1="195.58" y1="50.8" x2="205.74" y2="50.8" width="0.1524" layer="91"/>
<label x="210.82" y="50.8" size="1.778" layer="95"/>
</segment>
</net>
<net name="GPIO2" class="0">
<segment>
<pinref part="CON_ESP01" gate="G$1" pin="4"/>
<wire x1="157.48" y1="48.26" x2="149.86" y2="48.26" width="0.1524" layer="91"/>
<wire x1="149.86" y1="48.26" x2="149.86" y2="68.58" width="0.1524" layer="91"/>
<pinref part="JP1" gate="A" pin="3"/>
<wire x1="205.74" y1="48.26" x2="200.66" y2="48.26" width="0.1524" layer="91"/>
<wire x1="200.66" y1="48.26" x2="200.66" y2="68.58" width="0.1524" layer="91"/>
<wire x1="200.66" y1="68.58" x2="149.86" y2="68.58" width="0.1524" layer="91"/>
<label x="210.82" y="48.26" size="1.778" layer="95"/>
</segment>
</net>
</nets>
</sheet>
</sheets>
</schematic>
</drawing>
</eagle>
